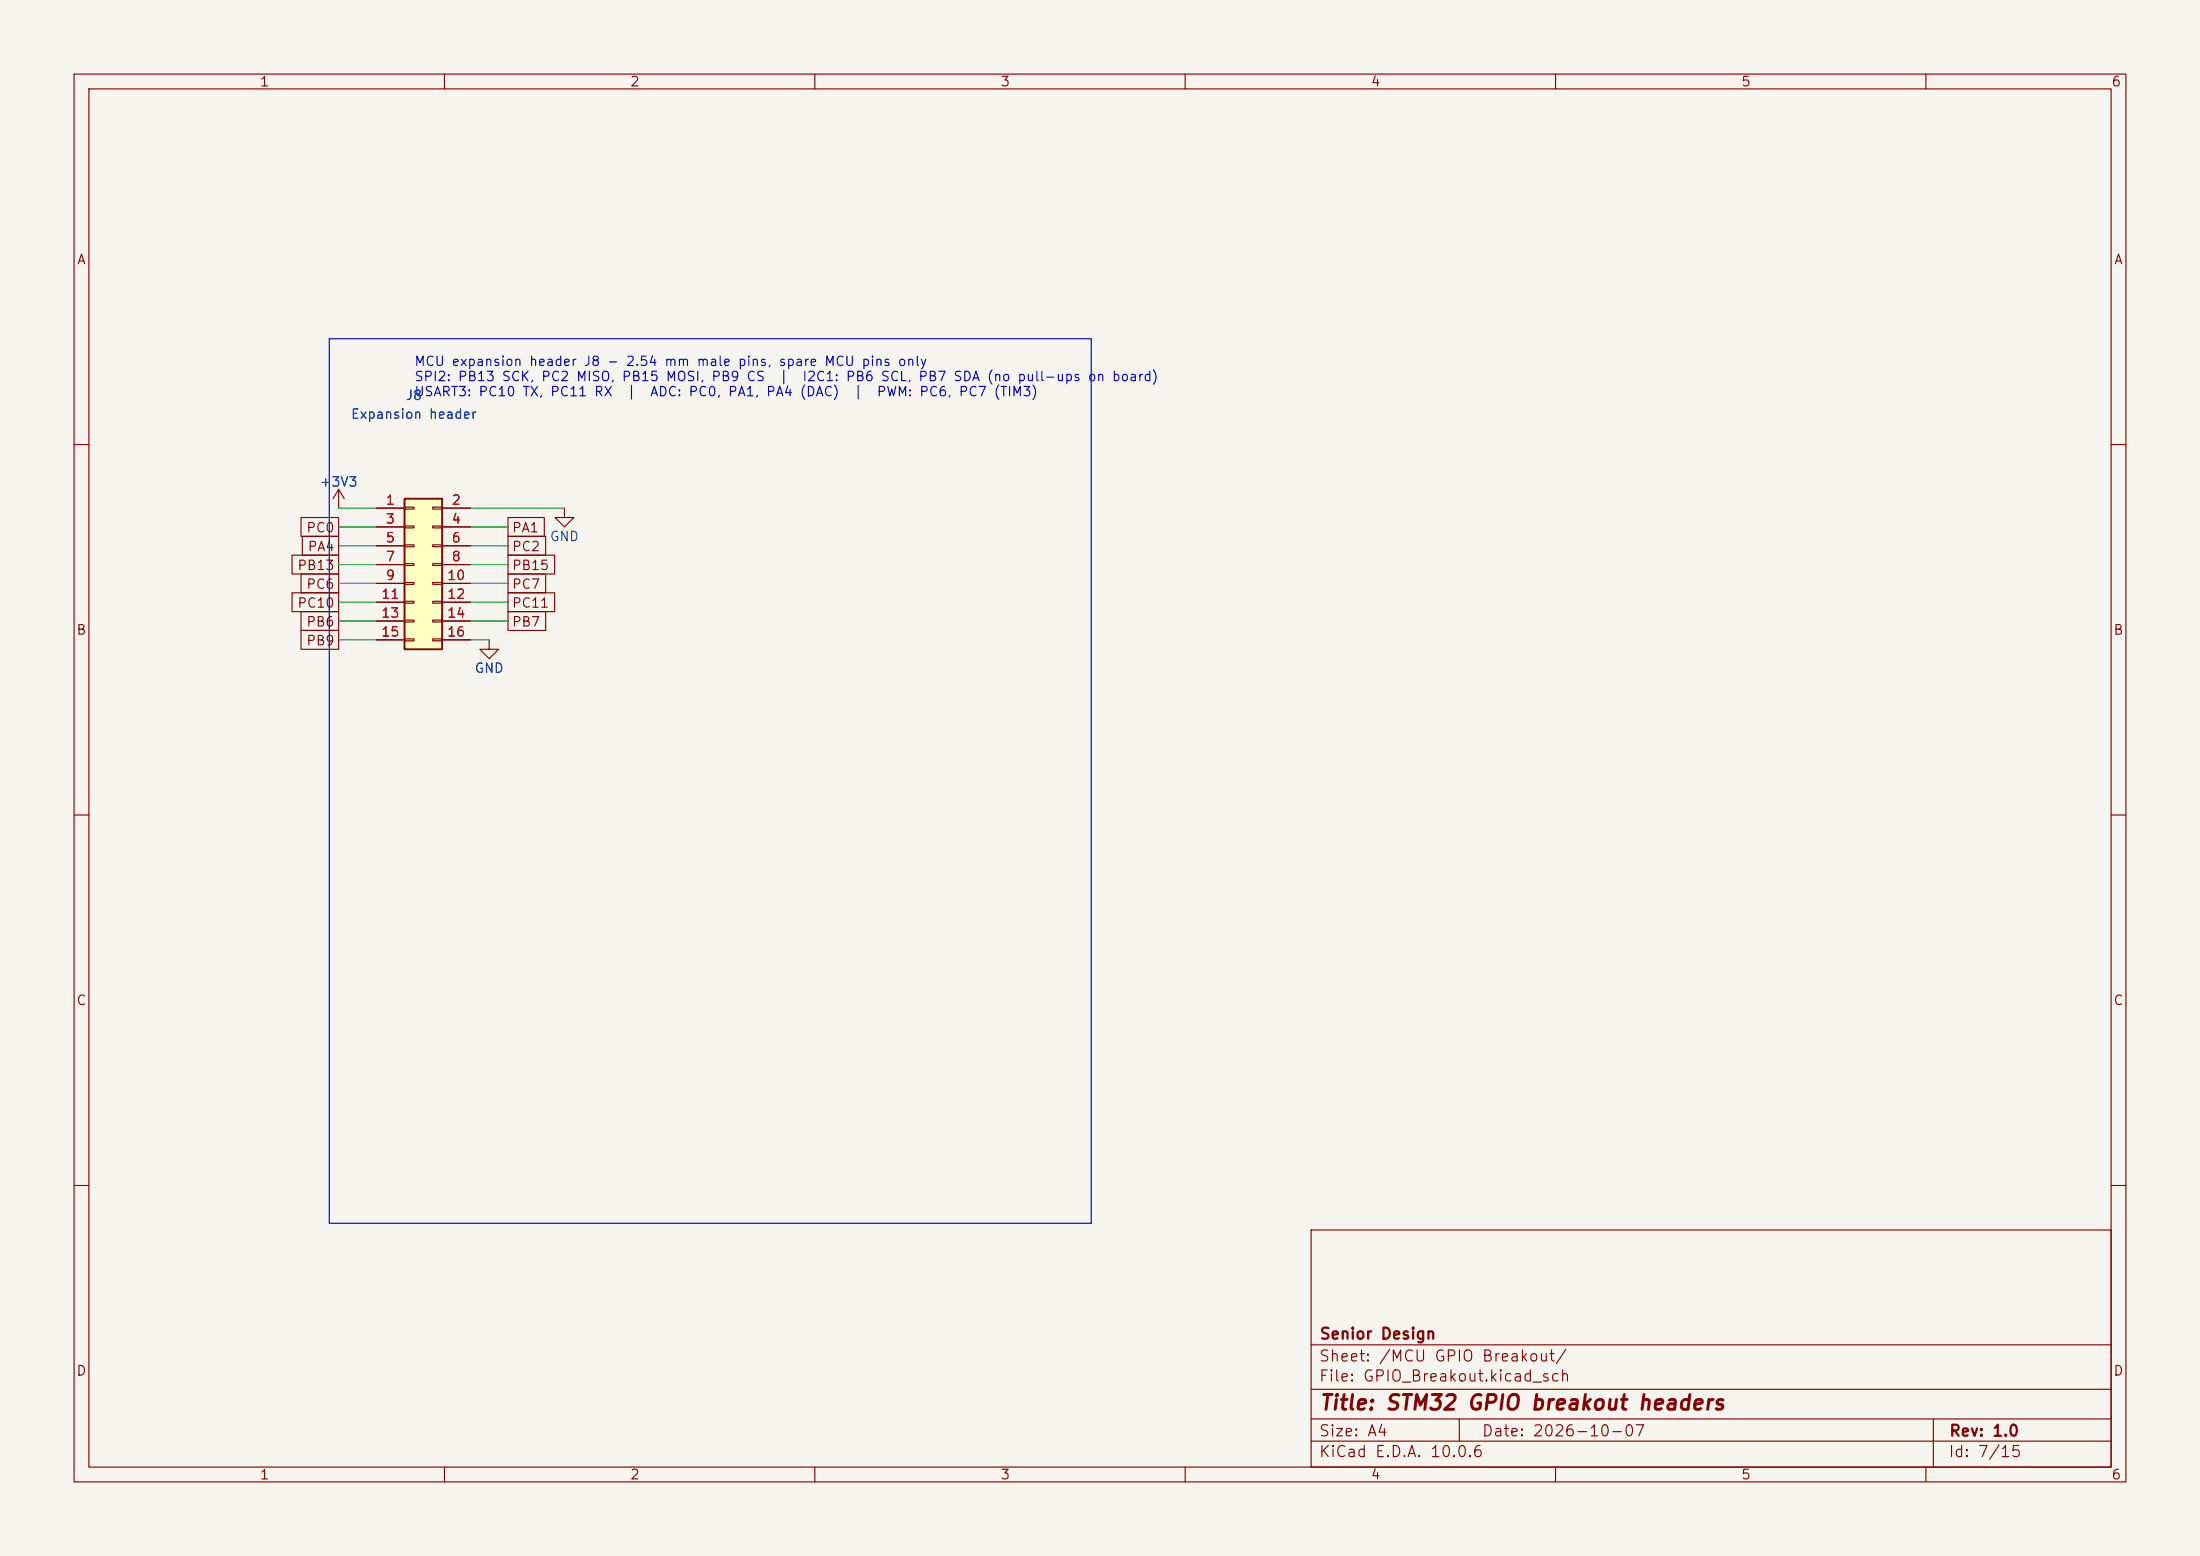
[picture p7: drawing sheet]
(kicad_sch
 (version 20260306)
 (generator "eeschema")
 (generator_version "10.0")
 (paper "A4")
 (title_block
  (title "STM32 GPIO breakout headers")
  (date "2026-10-07")
  (rev "1.0")
  (company "Senior Design"))
 (lib_symbols
  (symbol "power:GND"
   (power global)
   (pin_names
    (offset 0)) (exclude_from_sim no) (in_bom yes) (on_board yes)
   (in_pos_files yes)
   (duplicate_pin_numbers_are_jumpers no)
   (property "Reference" "#PWR" (at 0 -6.35 0) (show_name no) (do_not_autoplace no) (hide yes) (effects (font (size 1.27 1.27))))
   (property "Value" "GND" (at 0 -3.81 0) (show_name no) (do_not_autoplace no) (effects (font (size 1.27 1.27))))
   (property "Footprint" "" (at 0 0 0) (show_name no) (do_not_autoplace no) (hide yes) (effects (font (size 1.27 1.27))))
   (property "Datasheet" "" (at 0 0 0) (show_name no) (do_not_autoplace no) (hide yes) (effects (font (size 1.27 1.27))))
   (property "Description" "Power symbol creates a global label with name \"GND\" , ground" (at 0 0 0) (show_name no) (do_not_autoplace no) (hide yes) (effects (font (size 1.27 1.27))))
   (symbol "GND_0_1"
    (polyline (pts (xy 0 0) (xy 0 -1.27) (xy 1.27 -1.27) (xy 0 -2.54) (xy -1.27 -1.27) (xy 0 -1.27)) (stroke (width 0) (type default)) (fill (type none))))
   (symbol "GND_1_1"
    (pin power_in line (at 0 0 270) (length 0) (hide yes) (name "GND" (effects (font (size 1.27 1.27)))) (number "1" (effects (font (size 1.27 1.27))))))
   (embedded_fonts no))
  (symbol "power:+3V3"
   (power global)
   (pin_names
    (offset 0)) (exclude_from_sim no) (in_bom yes) (on_board yes)
   (in_pos_files yes)
   (duplicate_pin_numbers_are_jumpers no)
   (property "Reference" "#PWR" (at 0 -3.81 0) (show_name no) (do_not_autoplace no) (hide yes) (effects (font (size 1.27 1.27))))
   (property "Value" "+3V3" (at 0 3.556 0) (show_name no) (do_not_autoplace no) (effects (font (size 1.27 1.27))))
   (property "Footprint" "" (at 0 0 0) (show_name no) (do_not_autoplace no) (hide yes) (effects (font (size 1.27 1.27))))
   (property "Datasheet" "" (at 0 0 0) (show_name no) (do_not_autoplace no) (hide yes) (effects (font (size 1.27 1.27))))
   (property "Description" "Power symbol creates a global label with name \"+3V3\"" (at 0 0 0) (show_name no) (do_not_autoplace no) (hide yes) (effects (font (size 1.27 1.27))))
   (symbol "+3V3_0_1"
    (polyline (pts (xy -0.762 1.27) (xy 0 2.54)) (stroke (width 0) (type default)) (fill (type none)))
    (polyline (pts (xy 0 2.54) (xy 0.762 1.27)) (stroke (width 0) (type default)) (fill (type none)))
    (polyline (pts (xy 0 0) (xy 0 2.54)) (stroke (width 0) (type default)) (fill (type none))))
   (symbol "+3V3_1_1"
    (pin power_in line (at 0 0 90) (length 0) (hide yes) (name "+3V3" (effects (font (size 1.27 1.27)))) (number "1" (effects (font (size 1.27 1.27))))))
   (embedded_fonts no))
  (symbol "Connector_Generic:Conn_02x08_Odd_Even"
   (pin_names
    (offset 1.016) (hide yes)) (exclude_from_sim no) (in_bom yes) (on_board yes)
   (in_pos_files yes)
   (duplicate_pin_numbers_are_jumpers no)
   (property "Reference" "J" (at 1.27 10.16 0) (show_name no) (do_not_autoplace no) (effects (font (size 1.27 1.27))))
   (property "Value" "Conn_02x08_Odd_Even" (at 1.27 -12.7 0) (show_name no) (do_not_autoplace no) (effects (font (size 1.27 1.27))))
   (property "Footprint" "" (at 0 0 0) (show_name no) (do_not_autoplace no) (hide yes) (effects (font (size 1.27 1.27))))
   (property "Datasheet" "" (at 0 0 0) (show_name no) (do_not_autoplace no) (hide yes) (effects (font (size 1.27 1.27))))
   (property "Description" "Generic connector, double row, 02x08, odd/even pin numbering scheme (row 1 odd numbers, row 2 even numbers), script generated (kicad-library-utils/schlib/autogen/connector/)" (at 0 0 0) (show_name no) (do_not_autoplace no) (hide yes) (effects (font (size 1.27 1.27))))
   (symbol "Conn_02x08_Odd_Even_1_1"
    (rectangle (start -1.27 8.89) (end 3.81 -11.43) (stroke (width 0.254) (type default)) (fill (type background)))
    (rectangle (start -1.27 7.747) (end 0 7.493) (stroke (width 0.1524) (type default)) (fill (type none)))
    (rectangle (start -1.27 5.207) (end 0 4.953) (stroke (width 0.1524) (type default)) (fill (type none)))
    (rectangle (start -1.27 2.667) (end 0 2.413) (stroke (width 0.1524) (type default)) (fill (type none)))
    (rectangle (start -1.27 0.127) (end 0 -0.127) (stroke (width 0.1524) (type default)) (fill (type none)))
    (rectangle (start -1.27 -2.413) (end 0 -2.667) (stroke (width 0.1524) (type default)) (fill (type none)))
    (rectangle (start -1.27 -4.953) (end 0 -5.207) (stroke (width 0.1524) (type default)) (fill (type none)))
    (rectangle (start -1.27 -7.493) (end 0 -7.747) (stroke (width 0.1524) (type default)) (fill (type none)))
    (rectangle (start -1.27 -10.033) (end 0 -10.287) (stroke (width 0.1524) (type default)) (fill (type none)))
    (rectangle (start 3.81 7.747) (end 2.54 7.493) (stroke (width 0.1524) (type default)) (fill (type none)))
    (rectangle (start 3.81 5.207) (end 2.54 4.953) (stroke (width 0.1524) (type default)) (fill (type none)))
    (rectangle (start 3.81 2.667) (end 2.54 2.413) (stroke (width 0.1524) (type default)) (fill (type none)))
    (rectangle (start 3.81 0.127) (end 2.54 -0.127) (stroke (width 0.1524) (type default)) (fill (type none)))
    (rectangle (start 3.81 -2.413) (end 2.54 -2.667) (stroke (width 0.1524) (type default)) (fill (type none)))
    (rectangle (start 3.81 -4.953) (end 2.54 -5.207) (stroke (width 0.1524) (type default)) (fill (type none)))
    (rectangle (start 3.81 -7.493) (end 2.54 -7.747) (stroke (width 0.1524) (type default)) (fill (type none)))
    (rectangle (start 3.81 -10.033) (end 2.54 -10.287) (stroke (width 0.1524) (type default)) (fill (type none)))
    (pin passive line (at -5.08 7.62 0) (length 3.81) (name "Pin_1" (effects (font (size 1.27 1.27)))) (number "1" (effects (font (size 1.27 1.27)))))
    (pin passive line (at 7.62 7.62 180) (length 3.81) (name "Pin_2" (effects (font (size 1.27 1.27)))) (number "2" (effects (font (size 1.27 1.27)))))
    (pin passive line (at -5.08 5.08 0) (length 3.81) (name "Pin_3" (effects (font (size 1.27 1.27)))) (number "3" (effects (font (size 1.27 1.27)))))
    (pin passive line (at 7.62 5.08 180) (length 3.81) (name "Pin_4" (effects (font (size 1.27 1.27)))) (number "4" (effects (font (size 1.27 1.27)))))
    (pin passive line (at -5.08 2.54 0) (length 3.81) (name "Pin_5" (effects (font (size 1.27 1.27)))) (number "5" (effects (font (size 1.27 1.27)))))
    (pin passive line (at 7.62 2.54 180) (length 3.81) (name "Pin_6" (effects (font (size 1.27 1.27)))) (number "6" (effects (font (size 1.27 1.27)))))
    (pin passive line (at -5.08 0 0) (length 3.81) (name "Pin_7" (effects (font (size 1.27 1.27)))) (number "7" (effects (font (size 1.27 1.27)))))
    (pin passive line (at 7.62 0 180) (length 3.81) (name "Pin_8" (effects (font (size 1.27 1.27)))) (number "8" (effects (font (size 1.27 1.27)))))
    (pin passive line (at -5.08 -2.54 0) (length 3.81) (name "Pin_9" (effects (font (size 1.27 1.27)))) (number "9" (effects (font (size 1.27 1.27)))))
    (pin passive line (at 7.62 -2.54 180) (length 3.81) (name "Pin_10" (effects (font (size 1.27 1.27)))) (number "10" (effects (font (size 1.27 1.27)))))
    (pin passive line (at -5.08 -5.08 0) (length 3.81) (name "Pin_11" (effects (font (size 1.27 1.27)))) (number "11" (effects (font (size 1.27 1.27)))))
    (pin passive line (at 7.62 -5.08 180) (length 3.81) (name "Pin_12" (effects (font (size 1.27 1.27)))) (number "12" (effects (font (size 1.27 1.27)))))
    (pin passive line (at -5.08 -7.62 0) (length 3.81) (name "Pin_13" (effects (font (size 1.27 1.27)))) (number "13" (effects (font (size 1.27 1.27)))))
    (pin passive line (at 7.62 -7.62 180) (length 3.81) (name "Pin_14" (effects (font (size 1.27 1.27)))) (number "14" (effects (font (size 1.27 1.27)))))
    (pin passive line (at -5.08 -10.16 0) (length 3.81) (name "Pin_15" (effects (font (size 1.27 1.27)))) (number "15" (effects (font (size 1.27 1.27)))))
    (pin passive line (at 7.62 -10.16 180) (length 3.81) (name "Pin_16" (effects (font (size 1.27 1.27)))) (number "16" (effects (font (size 1.27 1.27))))))
   (embedded_fonts no)))
 (rectangle
  (start 44.45 45.72)
  (end 147.32 165.1)
  (stroke (width 0) (type default))
  (fill (type none)))
 (text "MCU expansion header J8 - 2.54 mm male pins, spare MCU pins only\nSPI2: PB13 SCK, PC2 MISO, PB15 MOSI, PB9 CS  |  I2C1: PB6 SCL, PB7 SDA (no pull-ups on board)\nUSART3: PC10 TX, PC11 RX  |  ADC: PC0, PA1, PA4 (DAC)  |  PWM: PC6, PC7 (TIM3)"
  (exclude_from_sim no)
  (at 55.88 48.26 0)
  (effects (font (size 1.27 1.27)) (justify left top)))
 (symbol
  (lib_id "Connector_Generic:Conn_02x08_Odd_Even")
  (at 55.88 76.2 0)
  (unit 1)
  (body_style 1)
  (exclude_from_sim no)
  (in_bom yes)
  (on_board yes)
  (in_pos_files yes)
  (dnp no)
  (property "Reference" "J8" (at 55.88 53.34 0) (show_name no) (do_not_autoplace no) (effects (font (size 1.27 1.27))))
  (property "Value" "Expansion header" (at 55.88 55.88 0) (show_name no) (do_not_autoplace no) (effects (font (size 1.27 1.27))))
  (property "Footprint" "Connector_PinHeader_2.54mm:PinHeader_2x08_P2.54mm_Vertical" (at 55.88 76.2 0) (hide yes) (show_name no) (do_not_autoplace no) (effects (font (size 1.27 1.27))))
  (property "Datasheet" "~" (at 55.88 76.2 0) (hide yes) (show_name no) (do_not_autoplace no) (effects (font (size 1.27 1.27))))
  (property "Description" "Male 2.54 mm pin header, 2x8 vertical: expansion header with spare MCU pins only. 1 +3V3, 2 GND, 3 PC0 (ADC), 4 PA1 (ADC), 5 PA4 (ADC/DAC), 6 PC2 (SPI2 MISO), 7 PB13 (SPI2 SCK), 8 PB15 (SPI2 MOSI), 9 PC6 (TIM3 PWM), 10 PC7 (TIM3 PWM), 11 PC10 (USART3 TX), 12 PC11 (USART3 RX), 13 PB6 (I2C1 SCL), 14 PB7 (I2C1 SDA), 15 PB9 (SPI2 CS), 16 GND." (at 55.88 76.2 0) (hide yes) (show_name no) (do_not_autoplace no) (effects (font (size 1.27 1.27))))
  (pin "1")
  (pin "2")
  (pin "3")
  (pin "4")
  (pin "5")
  (pin "6")
  (pin "7")
  (pin "8")
  (pin "9")
  (pin "10")
  (pin "11")
  (pin "12")
  (pin "13")
  (pin "14")
  (pin "15")
  (pin "16"))
 (wire
  (pts (xy 50.8 68.58) (xy 45.72 68.58))
  (stroke (width 0) (type default)))
 (symbol
  (lib_id "power:+3V3")
  (at 45.72 68.58 0)
  (unit 1)
  (body_style 1)
  (exclude_from_sim no)
  (in_bom yes)
  (on_board yes)
  (in_pos_files yes)
  (dnp no)
  (property "Reference" "#PWR0242" (at 45.72 64.77 0) (hide yes) (show_name no) (do_not_autoplace no) (effects (font (size 1.27 1.27))))
  (property "Value" "+3V3" (at 45.72 65.024 0) (show_name no) (do_not_autoplace no) (effects (font (size 1.27 1.27))))
  (property "Footprint" "" (at 45.72 68.58 0) (hide yes) (show_name no) (do_not_autoplace no) (effects (font (size 1.27 1.27))))
  (property "Datasheet" "" (at 45.72 68.58 0) (hide yes) (show_name no) (do_not_autoplace no) (effects (font (size 1.27 1.27))))
  (property "Description" "" (at 45.72 68.58 0) (hide yes) (show_name no) (do_not_autoplace no) (effects (font (size 1.27 1.27))))
  (pin "1"))
 (wire
  (pts (xy 63.5 68.58) (xy 76.2 68.58))
  (stroke (width 0) (type default)))
 (symbol
  (lib_id "power:GND")
  (at 76.2 68.58 0)
  (unit 1)
  (body_style 1)
  (exclude_from_sim no)
  (in_bom yes)
  (on_board yes)
  (in_pos_files yes)
  (dnp no)
  (property "Reference" "#PWR0240" (at 76.2 72.39 0) (hide yes) (show_name no) (do_not_autoplace no) (effects (font (size 1.27 1.27))))
  (property "Value" "GND" (at 76.2 72.39 0) (show_name no) (do_not_autoplace no) (effects (font (size 1.27 1.27))))
  (property "Footprint" "" (at 76.2 68.58 0) (hide yes) (show_name no) (do_not_autoplace no) (effects (font (size 1.27 1.27))))
  (property "Datasheet" "" (at 76.2 68.58 0) (hide yes) (show_name no) (do_not_autoplace no) (effects (font (size 1.27 1.27))))
  (property "Description" "" (at 76.2 68.58 0) (hide yes) (show_name no) (do_not_autoplace no) (effects (font (size 1.27 1.27))))
  (pin "1"))
 (wire
  (pts (xy 50.8 71.12) (xy 45.72 71.12))
  (stroke (width 0) (type default)))
 (global_label "PC0"
  (shape passive)
  (at 45.72 71.12 180)
  (fields_autoplaced yes)
  (effects (font (size 1.27 1.27)) (justify right))
  (property "Intersheetrefs" "${INTERSHEET_REFS}" (at 45.72 71.12 0) (hide yes) (show_name no) (do_not_autoplace no) (effects (font (size 1.27 1.27)))))
 (wire
  (pts (xy 63.5 71.12) (xy 68.58 71.12))
  (stroke (width 0) (type default)))
 (global_label "PA1"
  (shape passive)
  (at 68.58 71.12 0)
  (fields_autoplaced yes)
  (effects (font (size 1.27 1.27)) (justify left))
  (property "Intersheetrefs" "${INTERSHEET_REFS}" (at 68.58 71.12 0) (hide yes) (show_name no) (do_not_autoplace no) (effects (font (size 1.27 1.27)))))
 (wire
  (pts (xy 50.8 73.66) (xy 45.72 73.66))
  (stroke (width 0) (type default)))
 (global_label "PA4"
  (shape passive)
  (at 45.72 73.66 180)
  (fields_autoplaced yes)
  (effects (font (size 1.27 1.27)) (justify right))
  (property "Intersheetrefs" "${INTERSHEET_REFS}" (at 45.72 73.66 0) (hide yes) (show_name no) (do_not_autoplace no) (effects (font (size 1.27 1.27)))))
 (wire
  (pts (xy 63.5 73.66) (xy 68.58 73.66))
  (stroke (width 0) (type default)))
 (global_label "PC2"
  (shape passive)
  (at 68.58 73.66 0)
  (fields_autoplaced yes)
  (effects (font (size 1.27 1.27)) (justify left))
  (property "Intersheetrefs" "${INTERSHEET_REFS}" (at 68.58 73.66 0) (hide yes) (show_name no) (do_not_autoplace no) (effects (font (size 1.27 1.27)))))
 (wire
  (pts (xy 50.8 76.2) (xy 45.72 76.2))
  (stroke (width 0) (type default)))
 (global_label "PB13"
  (shape passive)
  (at 45.72 76.2 180)
  (fields_autoplaced yes)
  (effects (font (size 1.27 1.27)) (justify right))
  (property "Intersheetrefs" "${INTERSHEET_REFS}" (at 45.72 76.2 0) (hide yes) (show_name no) (do_not_autoplace no) (effects (font (size 1.27 1.27)))))
 (wire
  (pts (xy 63.5 76.2) (xy 68.58 76.2))
  (stroke (width 0) (type default)))
 (global_label "PB15"
  (shape passive)
  (at 68.58 76.2 0)
  (fields_autoplaced yes)
  (effects (font (size 1.27 1.27)) (justify left))
  (property "Intersheetrefs" "${INTERSHEET_REFS}" (at 68.58 76.2 0) (hide yes) (show_name no) (do_not_autoplace no) (effects (font (size 1.27 1.27)))))
 (wire
  (pts (xy 50.8 78.74) (xy 45.72 78.74))
  (stroke (width 0) (type default)))
 (global_label "PC6"
  (shape passive)
  (at 45.72 78.74 180)
  (fields_autoplaced yes)
  (effects (font (size 1.27 1.27)) (justify right))
  (property "Intersheetrefs" "${INTERSHEET_REFS}" (at 45.72 78.74 0) (hide yes) (show_name no) (do_not_autoplace no) (effects (font (size 1.27 1.27)))))
 (wire
  (pts (xy 63.5 78.74) (xy 68.58 78.74))
  (stroke (width 0) (type default)))
 (global_label "PC7"
  (shape passive)
  (at 68.58 78.74 0)
  (fields_autoplaced yes)
  (effects (font (size 1.27 1.27)) (justify left))
  (property "Intersheetrefs" "${INTERSHEET_REFS}" (at 68.58 78.74 0) (hide yes) (show_name no) (do_not_autoplace no) (effects (font (size 1.27 1.27)))))
 (wire
  (pts (xy 50.8 81.28) (xy 45.72 81.28))
  (stroke (width 0) (type default)))
 (global_label "PC10"
  (shape passive)
  (at 45.72 81.28 180)
  (fields_autoplaced yes)
  (effects (font (size 1.27 1.27)) (justify right))
  (property "Intersheetrefs" "${INTERSHEET_REFS}" (at 45.72 81.28 0) (hide yes) (show_name no) (do_not_autoplace no) (effects (font (size 1.27 1.27)))))
 (wire
  (pts (xy 63.5 81.28) (xy 68.58 81.28))
  (stroke (width 0) (type default)))
 (global_label "PC11"
  (shape passive)
  (at 68.58 81.28 0)
  (fields_autoplaced yes)
  (effects (font (size 1.27 1.27)) (justify left))
  (property "Intersheetrefs" "${INTERSHEET_REFS}" (at 68.58 81.28 0) (hide yes) (show_name no) (do_not_autoplace no) (effects (font (size 1.27 1.27)))))
 (wire
  (pts (xy 50.8 83.82) (xy 45.72 83.82))
  (stroke (width 0) (type default)))
 (global_label "PB6"
  (shape passive)
  (at 45.72 83.82 180)
  (fields_autoplaced yes)
  (effects (font (size 1.27 1.27)) (justify right))
  (property "Intersheetrefs" "${INTERSHEET_REFS}" (at 45.72 83.82 0) (hide yes) (show_name no) (do_not_autoplace no) (effects (font (size 1.27 1.27)))))
 (wire
  (pts (xy 63.5 83.82) (xy 68.58 83.82))
  (stroke (width 0) (type default)))
 (global_label "PB7"
  (shape passive)
  (at 68.58 83.82 0)
  (fields_autoplaced yes)
  (effects (font (size 1.27 1.27)) (justify left))
  (property "Intersheetrefs" "${INTERSHEET_REFS}" (at 68.58 83.82 0) (hide yes) (show_name no) (do_not_autoplace no) (effects (font (size 1.27 1.27)))))
 (wire
  (pts (xy 50.8 86.36) (xy 45.72 86.36))
  (stroke (width 0) (type default)))
 (global_label "PB9"
  (shape passive)
  (at 45.72 86.36 180)
  (fields_autoplaced yes)
  (effects (font (size 1.27 1.27)) (justify right))
  (property "Intersheetrefs" "${INTERSHEET_REFS}" (at 45.72 86.36 0) (hide yes) (show_name no) (do_not_autoplace no) (effects (font (size 1.27 1.27)))))
 (wire
  (pts (xy 63.5 86.36) (xy 66.04 86.36))
  (stroke (width 0) (type default)))
 (symbol
  (lib_id "power:GND")
  (at 66.04 86.36 0)
  (unit 1)
  (body_style 1)
  (exclude_from_sim no)
  (in_bom yes)
  (on_board yes)
  (in_pos_files yes)
  (dnp no)
  (property "Reference" "#PWR0243" (at 66.04 90.17 0) (hide yes) (show_name no) (do_not_autoplace no) (effects (font (size 1.27 1.27))))
  (property "Value" "GND" (at 66.04 90.17 0) (show_name no) (do_not_autoplace no) (effects (font (size 1.27 1.27))))
  (property "Footprint" "" (at 66.04 86.36 0) (hide yes) (show_name no) (do_not_autoplace no) (effects (font (size 1.27 1.27))))
  (property "Datasheet" "" (at 66.04 86.36 0) (hide yes) (show_name no) (do_not_autoplace no) (effects (font (size 1.27 1.27))))
  (property "Description" "" (at 66.04 86.36 0) (hide yes) (show_name no) (do_not_autoplace no) (effects (font (size 1.27 1.27))))
  (pin "1")))
